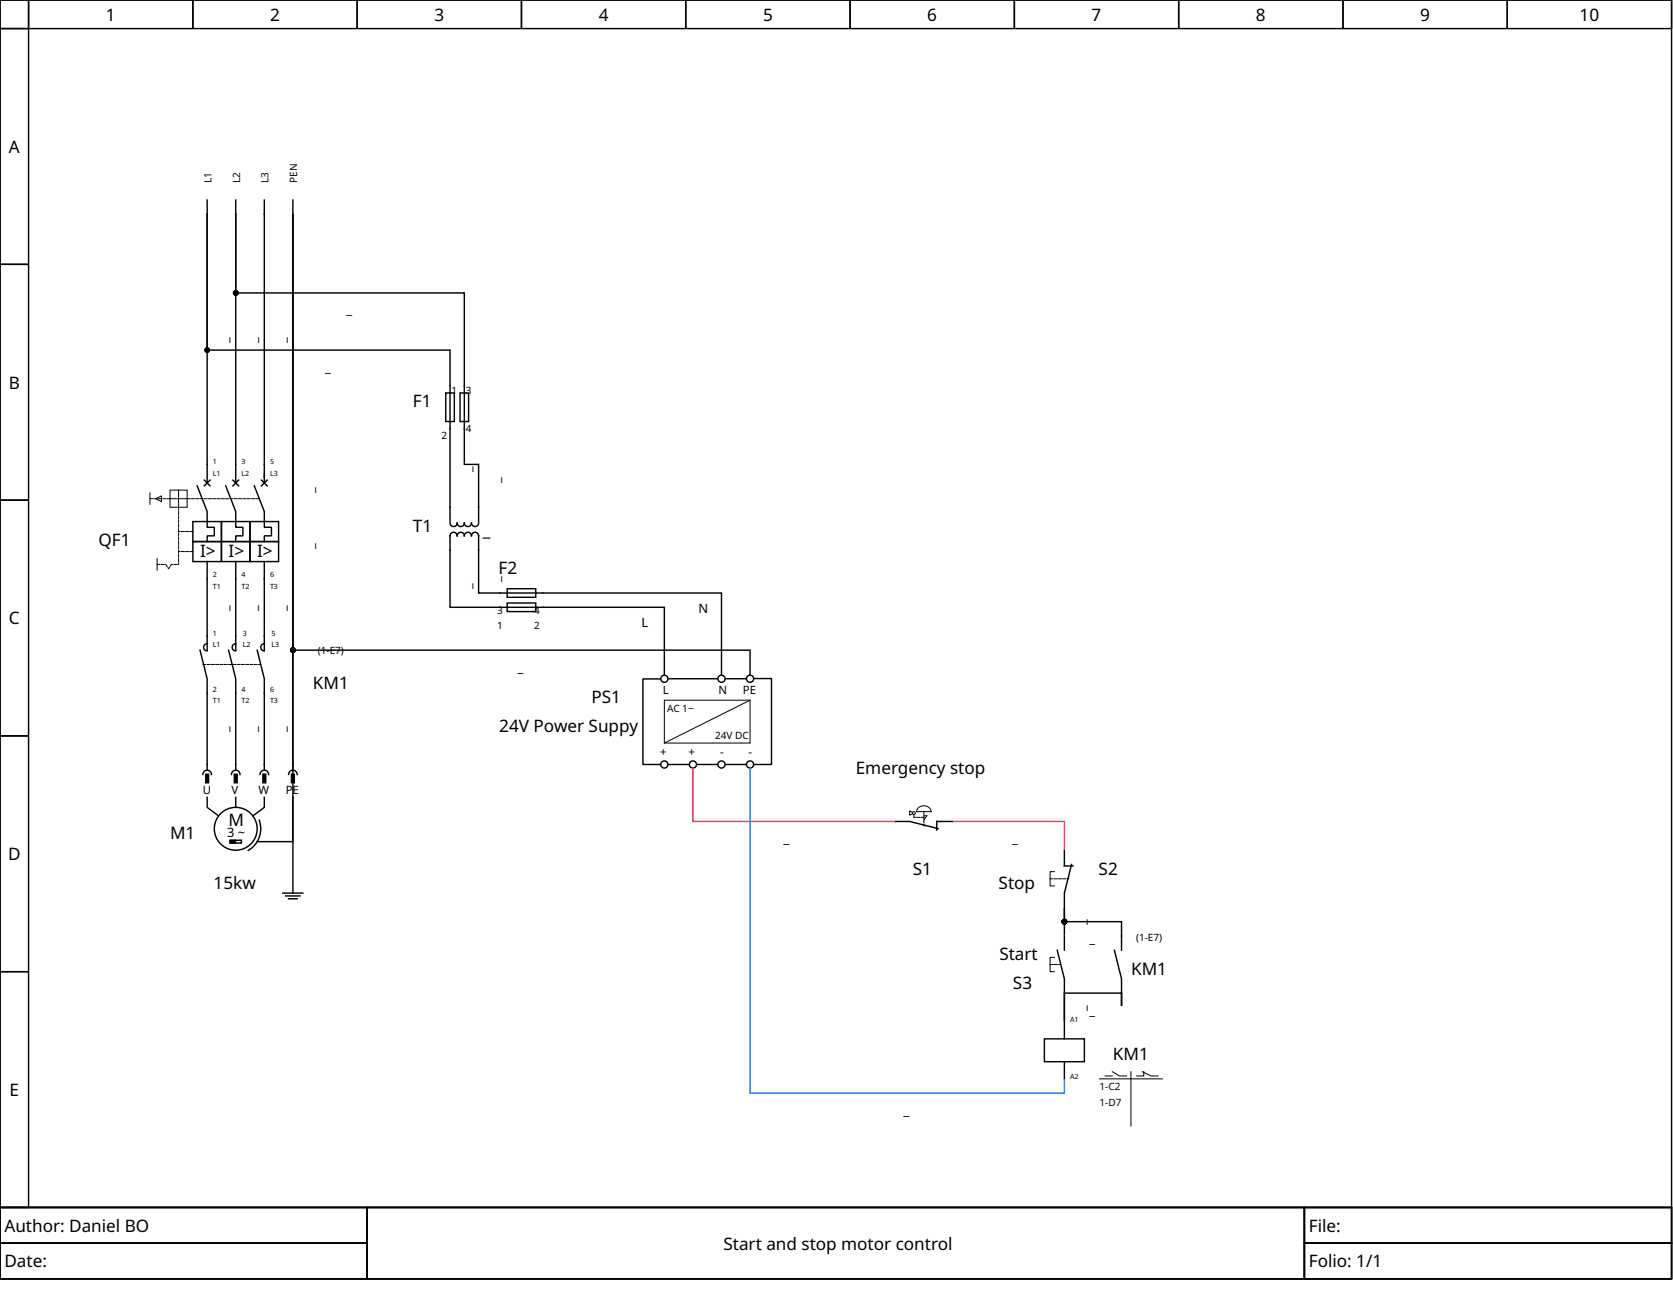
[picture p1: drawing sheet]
<svg xmlns="http://www.w3.org/2000/svg" width="279mm" height="216mm" viewBox="0 0 279 216" stroke-linecap="round" stroke-linejoin="round" font-family="sans-serif">
<g fill="none" stroke="#000" stroke-width=".24">
<path d="M0 0h279.2v201.6h-279.2zM0 0h4.8v4.8h-4.8zM0 4.8h4.8v39.3h-4.8zM4.8 0h27.4v4.8h-27.4zM32.2 0h27.4v4.8h-27.4zM59.6 0h27.5v4.8h-27.5zM87.1 0h27.4v4.8h-27.4zM114.5 0h27.5v4.8h-27.5zM142 0h27.4v4.8h-27.4zM169.4 0h27.4v4.8h-27.4zM196.8 0h27.5v4.8h-27.5zM224.3 0h27.4v4.8h-27.4z"/>
<path d="M251.7 0h27.5v4.8h-27.5zM34.6 33.4v2.4M34.6 35.8v22.7h40.6v28.6M34.6 35.8v44.8M39.4 33.4v2.4M39.4 35.8v13.1h38.1v28.6h2.4v9.6M39.4 35.8v44.8M44.1 33.4v47.2M48.9 33.4v2.2M48.9 35.8v72.8h76.4v4M48.9 35.8v92.8M48.9 35.8v110.7"/>
<path d="M0 44.1h4.8v39.4h-4.8zM74.4 65.6h1.5v4.8h-1.5zM76.8 65.6h1.5v4.8h-1.5zM0 83.5h4.8v39.4h-4.8zM32.2 87.1h4.8v3.3h-4.8zM32.2 90.4h4.8v3.4h-4.8zM32.9 81.1l1.7 4.3v2.6h1.2v1.5h-1.2v.9M34.1 80.2l1 .9M34.6 93.8v14.8M35.1 80.2l-1 .9M37 90.4h4.8v3.4h-4.8zM37 87.1h4.8v3.3h-4.8z"/>
<path d="M37.7 81.1l1.7 4.3v2.6h1.2v1.5h-1.2v.9M38.9 80.2l.9 .9M39.4 93.8v14.8M39.8 80.2l-.9 .9M41.8 90.4h4.7v3.4h-4.7zM41.8 87.1h4.7v3.3h-4.7zM42.5 81.1l1.6 4.3v2.6h1.2v1.5h-1.2v.9M43.7 80.2l.9 .9M44.1 93.8v14.8M44.6 80.2l-.9 .9M75.2 87.3a.6 .6 0 0 0 .6 .6 .6 .6 0 0 0 .6-.6 .6 .6 0 0 0 .5 .6 .6 .6 0 0 0 .6-.6 .6 .6 0 0 0 .6 .6 .6 .6 0 0 0 .6-.6 .6 .6 0 0 0 .6 .6 .6 .6 0 0 0 .6-.6M84.7 98.3h4.8v1.4h-4.8z"/>
<path d="M33.4 108.6l1.2 4.7v15.3M34.6 107.5a.6 .6 0 0 0-.6 .6 .6 .6 0 0 0 .6 .6M38.2 108.6l1.2 4.7v15.3M39.4 107.5a.6 .6 0 0 0-.6 .6 .6 .6 0 0 0 .6 .6M42.9 108.6l1.2 4.7v15.3M44.1 107.5a.6 .6 0 0 0-.6 .6 .6 .6 0 0 0 .6 .6M84.7 100.7h4.8v1.4h-4.8zM110.2 113.4h-2.8v14.3h2.8M110.9 112.6v-11.2h-35.7v-11.9a.6 .6 0 0 1 .6-.6 .6 .6 0 0 1 .6 .6 .6 .6 0 0 1 .5-.6 .6 .6 0 0 1 .6 .6 .6 .6 0 0 1 .6-.6 .6 .6 0 0 1 .6 .6 .6 .6 0 0 1 .6-.6 .6 .6 0 0 1 .6 .6v9.5h40.6v13.6M111.6 113.3h8.2M121.2 113.3h3.3M126 113.3h2.8v14.4h-2.8"/>
<path d="M0 122.9h4.8v39.3h-4.8zM34.5 128.6a.72 .72 0 0 0-.6 .7M34.6 133.1v1.7l1.9 1.4M34.7 128.6a.72 .72 0 0 1 .6 .7M39.3 128.6a.72 .72 0 0 0-.6 .7M39.4 133.1v1.7M39.5 128.6a.72 .72 0 0 1 .6 .7M43.3 137a4.2 4.2 0 0 1-1.8 5M44.1 128.6a.72 .72 0 0 0-.7 .7M44.1 133.1v1.7l-1.9 1.4M44.2 128.6a.72 .72 0 0 1 .7 .7M48.8 128.6a.72 .72 0 0 0-.6 .7"/>
<path d="M48.9 133.1v7.4h-6M49 128.6a.72 .72 0 0 1 .6 .7M111.7 127.7h3.3M116.4 127.7h3.4M121.2 127.7h3.3M149.5 137.2h2.4l4.8 1.2M159.1 137.2h-2.7v1.4M38.4 140.3h1.9v.5h-1.9zM47.2 149.1h3.4M47.7 149.6h2.4M48.2 150.1h1.4M48.9 146.7v2.4"/>
<path d="M176.6 158.7l1.2 4.7v2.4M177.8 156v-4.3v2.2h9.5v4.8M177.8 142v2.6h1.4M177.8 156.3v2.4M178.9 144.4l-1.1 4.7v2.4M186.1 158.7l1.2 4.7v4.6v-2.2h-9.5v4.6v-4.3M0 162.2h4.8v39.4h-4.8zM174.4 173.5h6.7v3.8h-6.7zM177.8 170.6v2.9M177.8 177.3v2.8M0 201.6h279.2v11.9h-279.2zM0 201.6h61.3v6h-61.3z"/>
<path d="M0 207.6h61.3v5.9h-61.3zM61.3 201.6h156.5v11.9h-156.5zM217.8 201.6h61.4v6h-61.4zM217.8 207.6h61.4v5.9h-61.4z"/>
<circle cx="110.9" cy="113.3" r=".6"/>
<circle cx="120.5" cy="113.3" r=".6"/>
<circle cx="125.3" cy="113.3" r=".6"/>
<circle cx="39.4" cy="138.4" r="3.6"/>
<circle cx="110.9" cy="127.7" r=".6"/>
<circle cx="115.7" cy="127.7" r=".6"/>
<circle cx="120.5" cy="127.7" r=".6"/>
<circle cx="125.3" cy="127.7" r=".6"/>
</g>
<g fill="none" stroke="#000" stroke-width=".17">
<path d="M25 82.3v1.9M26 83.3l1-.5v.9zM26.2 93.3v1.9M28.4 81.8h2.9v2.9h-2.9zM28.4 83.3h2.9M29.8 81.8v2.9M110.9 116.9h14.4v7.2h-14.4zM125.3 116.9l-14.4 7.2M152.4 135.6l-.5-.2v.7l.5-.2M153.3 134.9a1.23 1.23 0 0 1 1.3-.4 1.23 1.23 0 0 1 .9 1h-2.4zM154.3 136.2h.5l-.5 .7M176.1 145.5h-.7v2.4h.7"/>
<path d="M176.1 159.9h-.7v2.3h.7M184.6 179.7h1.2M185.8 178.9l1.2 .8h1.2M188.9 178.9v9.1M190.8 178.9l1.4 .8h1.2M191 178.9v.8h-1.2M183.6 180.1h10.5"/>
<circle cx="152.6" cy="135.8" r=".24"/>
</g>
<path d="M25.1 83.3h3.3M26.2 94.2h1.5l.5 .8 .4-.8h1.2M29.8 84.7v9.5M31.3 83.3h11.9M32.2 88.8h-2.4M32.2 92.1h-2.4M33.9 110.9h9.5M152.6 136.5v-.5M154.3 136.5h-1.7M154.3 135.5v2.4M175.4 146.7h3.1M175.4 161.1h1.6" fill="none" stroke="#000" stroke-width=".17" stroke-dasharray=".5 .2"/>
<g fill="#000" stroke="#000" stroke-width=".24">
<path d="M34.4 129.3h.4v1.4h-.4z" fill-rule="evenodd"/>
<path d="M39.1 129.3h.5v1.4h-.5z" fill-rule="evenodd"/>
<path d="M43.9 129.3h.5v1.4h-.5z" fill-rule="evenodd"/>
<path d="M48.7 129.3h.5v1.4h-.5z" fill-rule="evenodd"/>
<circle cx="34.6" cy="58.5" r=".36"/>
<circle cx="39.4" cy="48.9" r=".36"/>
<circle cx="48.9" cy="108.6" r=".36"/>
<circle cx="177.8" cy="153.9" r=".36"/>
</g>
<path d="M38.4 140.3h1v.5h-1z" fill-rule="evenodd" fill="#000" stroke="#000" stroke-width=".17"/>
<path d="M115.7 128.4v8.8h33.6M159.3 137.2h18.5v4.5" fill="none" stroke="#fa4d5e" stroke-width=".24"/>
<path d="M125.3 128.4v54.1h52.5v-2.1" fill="none" stroke="#1c71d8" stroke-width=".24"/>
<g font-size="2.9">
<text x="17.7" y="3.5">1</text>
<text x="45.1" y="3.5">2</text>
<text x="72.5" y="3.5">3</text>
<text x="100" y="3.5">4</text>
<text x="127.4" y="3.5">5</text>
<text x="154.9" y="3.5">6</text>
<text x="182.3" y="3.5">7</text>
<text x="209.7" y="3.5">8</text>
<text x="237.2" y="3.5">9</text>
<text x="263.8" y="3.5">10</text>
<text x="1.5" y="25.5">A</text>
<text x="1.5" y="64.9">B</text>
<text x="69" y="68">F1</text>
<text x="69" y="88.8">T1</text>
<text x="80.6" y="89.5">_</text>
<text x="16.5" y="91.1">QF1</text>
<text x="33.4" y="93.1">I&gt;</text>
<text x="38.2" y="93.1">I&gt;</text>
<text x="42.9" y="93.1">I&gt;</text>
<text x="83.3" y="95.9">F2</text>
<text x="1.5" y="104.3">C</text>
<text x="52.3" y="115">KM1</text>
<text x="98.8" y="117.4">PS1</text>
<text x="83.4" y="122.2">24V Power Suppy</text>
<text x="142.9" y="129.3">Emergency stop</text>
<text x="38.2" y="137.9">M</text>
<text x="1.3" y="143.6">D</text>
<text x="28.4" y="140.1">M1</text>
<text x="35.7" y="148.4">15kw</text>
<text x="152.5" y="146">S1</text>
<text x="166.8" y="148.4">Stop</text>
<text x="183.5" y="146">S2</text>
<text x="166.9" y="160.3">Start</text>
<text x="169.2" y="165.1">S3</text>
<text x="188.9" y="162.8">KM1</text>
<text x="185.9" y="177">KM1</text>
<text x="1.6" y="183">E</text>
<text x=".7" y="205.7">Author: Daniel BO</text>
<text x="120.8" y="208.7">Start and stop motor control</text>
<text x="218.6" y="205.7">File:</text>
<text x=".7" y="211.6">Date:</text>
<text x="218.6" y="211.6">Folio: 1/1</text>
</g>
<g font-size="2.1">
<text x="57.9" y="52.5">_</text>
<text x="38.2" y="57.3" transform="rotate(-90 38.2 57.3)">_</text>
<text x="42.9" y="57.3" transform="rotate(-90 42.9 57.3)">_</text>
<text x="47.7" y="57.3" transform="rotate(-90 47.7 57.3)">_</text>
<text x="54.3" y="62">_</text>
<text x="52.5" y="82.3" transform="rotate(-90 52.5 82.3)">_</text>
<text x="78.7" y="78.7" transform="rotate(-90 78.7 78.7)">_</text>
<text x="83.5" y="80.6" transform="rotate(-90 83.5 80.6)">_</text>
<text x="52.5" y="91.7" transform="rotate(-90 52.5 91.7)">_</text>
<text x="38.2" y="102" transform="rotate(-90 38.2 102)">_</text>
<text x="42.9" y="102" transform="rotate(-90 42.9 102)">_</text>
<text x="47.7" y="102" transform="rotate(-90 47.7 102)">_</text>
<text x="78.7" y="98.3" transform="rotate(-90 78.7 98.3)">_</text>
<text x="83.5" y="97.1" transform="rotate(-90 83.5 97.1)">_</text>
<text x="107.1" y="104.7">L</text>
<text x="116.7" y="102.4">N</text>
<text x="86.5" y="112.1">_</text>
<text x="38.2" y="122.3" transform="rotate(-90 38.2 122.3)">_</text>
<text x="42.9" y="122.3" transform="rotate(-90 42.9 122.3)">_</text>
<text x="47.7" y="122.3" transform="rotate(-90 47.7 122.3)">_</text>
<text x="37.9" y="139.8">3 ~</text>
<text x="130.8" y="140.7">_</text>
<text x="169" y="140.7">_</text>
<text x="181.3" y="154.5" transform="rotate(-90 181.3 154.5)">_</text>
<text x="181.9" y="157.5">_</text>
<text x="181.3" y="168.8" transform="rotate(-90 181.3 168.8)">_</text>
<text x="181.9" y="169.4">_</text>
<text x="150.9" y="186.1">_</text>
</g>
<g font-size="1.9">
<text x="110.7" y="116">L</text>
<text x="120" y="116">N</text>
<text x="124.1" y="116">PE</text>
<text x="110.2" y="126.2">+</text>
<text x="115" y="126.2">+</text>
<text x="120.3" y="126.2">-</text>
<text x="125" y="126.2">-</text>
<text x="33.9" y="132.7">U</text>
<text x="38.7" y="132.7">V</text>
<text x="43.2" y="132.7">W</text>
<text x="47.7" y="132.7">PE</text>
</g>
<g font-size="1.7">
<text x="35.3" y="30.5" transform="rotate(-90 35.3 30.5)">L1</text>
<text x="40.1" y="30.5" transform="rotate(-90 40.1 30.5)">L2</text>
<text x="44.9" y="30.5" transform="rotate(-90 44.9 30.5)">L3</text>
<text x="49.6" y="30.5" transform="rotate(-90 49.6 30.5)">PEN</text>
<text x="75.4" y="65.9">1</text>
<text x="77.8" y="65.9">3</text>
<text x="73.7" y="73.3">2</text>
<text x="77.8" y="72.1">4</text>
<text x="83" y="102.6">3</text>
<text x="83" y="105">1</text>
<text x="89.2" y="102.6">4</text>
<text x="89.2" y="105">2</text>
<text x="53.1" y="109.3">(1-E7)</text>
<text x="111.4" y="118.8">AC 1~</text>
<text x="119.4" y="123.4">24V DC</text>
<text x="189.7" y="157.1">(1-E7)</text>
<text x="183.6" y="182.1">1-C2</text>
<text x="183.6" y="184.7">1-D7</text>
</g>
<g font-size="1.2">
<text x="35.6" y="77.5">1</text>
<text x="40.3" y="77.5">3</text>
<text x="45.1" y="77.5">5</text>
<text x="35.6" y="79.5">L1</text>
<text x="40.3" y="79.5">L2</text>
<text x="45.1" y="79.5">L3</text>
<text x="35.6" y="96.4">2</text>
<text x="35.6" y="98.3">T1</text>
<text x="40.3" y="96.4">4</text>
<text x="40.3" y="98.3">T2</text>
<text x="45.1" y="96.4">6</text>
<text x="45.1" y="98.3">T3</text>
<text x="35.6" y="106.2">1</text>
<text x="40.6" y="106.2">3</text>
<text x="45.3" y="106.2">5</text>
<text x="35.6" y="108.1">L1</text>
<text x="40.6" y="108.1">L2</text>
<text x="45.3" y="108.1">L3</text>
<text x="35.6" y="115.5">2</text>
<text x="35.6" y="117.4">T1</text>
<text x="40.3" y="115.5">4</text>
<text x="40.3" y="117.4">T2</text>
<text x="45.1" y="115.5">6</text>
<text x="45.1" y="117.4">T3</text>
<text x="178.7" y="170.6">A1</text>
<text x="178.7" y="180.1">A2</text>
</g>
</svg>
